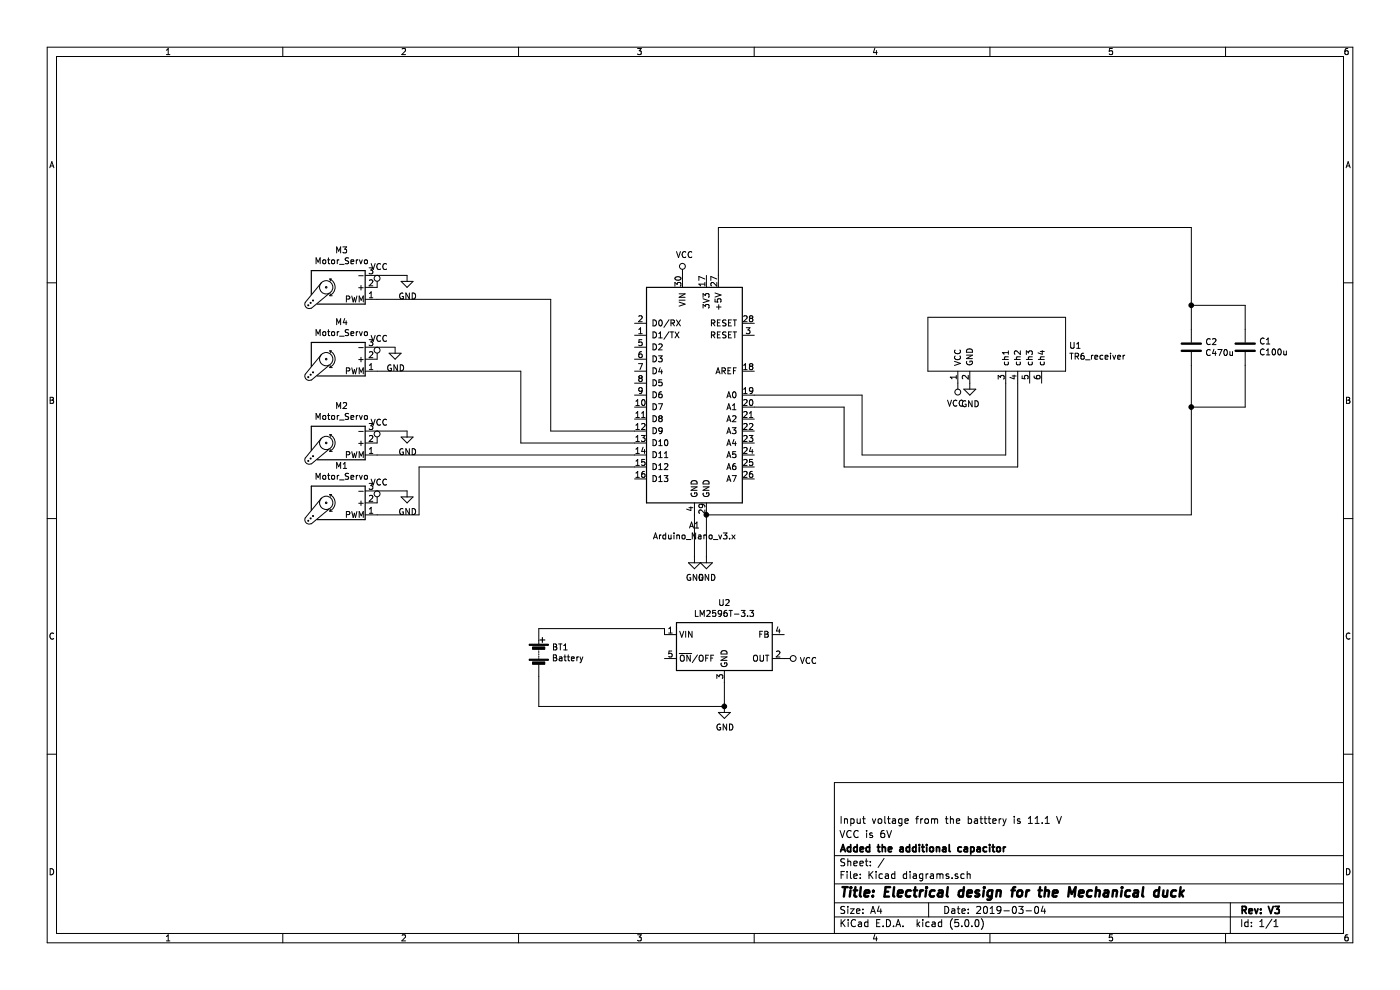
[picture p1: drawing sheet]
EESchema Schematic File Version 4
LIBS:Kicad diagrams-cache
EELAYER 26 0
EELAYER END
$Descr A4 11693 8268
encoding utf-8
Sheet 1 1
Title "Electrical design for the Mechanical duck"
Date "2019-03-04"
Rev "V3"
Comp "Added the additional capacitor"
Comment1 "VCC is 6V"
Comment2 "Input voltage from the batttery is 11.1 V"
Comment3 ""
Comment4 ""
$EndDescr
$Comp
L MCU_Module:Arduino_Nano_v3.x A1
U 1 1
P 5800 3300
F 0 "A1" H 5800 2214 50  0000 C CNN
F 1 "Arduino_Nano_v3.x" H 5800 2123 50  0000 C CNN
F 2 "Module:Arduino_Nano" H 5950 2350 50  0001 L CNN
F 3 "http://www.mouser.com/pdfdocs/Gravitech_Arduino_Nano3_0.pdf" H 5800 2300 50  0001 C CNN
	1    5800 3300
	1    0    0    -1  
$EndComp
$Comp
L RF_Module:TR6_receiver U1
U 1 1
P 8250 2900
F 0 "U1" H 8928 2915 50  0000 L CNN
F 1 "TR6_receiver" H 8928 2824 50  0000 L CNN
F 2 "" H 8250 3050 50  0001 C CNN
F 3 "" H 8250 3050 50  0001 C CNN
	1    8250 2900
	1    0    0    -1  
$EndComp
$Comp
L Device:Battery BT1
U 1 1
P 4500 5450
F 0 "BT1" H 4608 5496 50  0000 L CNN
F 1 "Battery" H 4608 5405 50  0000 L CNN
F 2 "" V 4500 5510 50  0001 C CNN
F 3 "~" V 4500 5510 50  0001 C CNN
	1    4500 5450
	1    0    0    -1  
$EndComp
$Comp
L Motor:Motor_Servo M3
U 1 1
P 2850 2400
F 0 "M3" H 2846 2093 50  0000 C CNN
F 1 "Motor_Servo" H 2846 2184 50  0000 C CNN
F 2 "" H 2850 2210 50  0001 C CNN
F 3 "http://forums.parallax.com/uploads/attachments/46831/74481.png" H 2850 2210 50  0001 C CNN
	1    2850 2400
	-1   0    0    1   
$EndComp
$Comp
L Motor:Motor_Servo M1
U 1 1
P 2850 4200
F 0 "M1" H 2846 3893 50  0000 C CNN
F 1 "Motor_Servo" H 2846 3984 50  0000 C CNN
F 2 "" H 2850 4010 50  0001 C CNN
F 3 "http://forums.parallax.com/uploads/attachments/46831/74481.png" H 2850 4010 50  0001 C CNN
	1    2850 4200
	-1   0    0    1   
$EndComp
$Comp
L Motor:Motor_Servo M2
U 1 1
P 2850 3700
F 0 "M2" H 2846 3393 50  0000 C CNN
F 1 "Motor_Servo" H 2846 3484 50  0000 C CNN
F 2 "" H 2850 3510 50  0001 C CNN
F 3 "http://forums.parallax.com/uploads/attachments/46831/74481.png" H 2850 3510 50  0001 C CNN
	1    2850 3700
	-1   0    0    1   
$EndComp
$Comp
L Motor:Motor_Servo M4
U 1 1
P 2850 3000
F 0 "M4" H 2846 2693 50  0000 C CNN
F 1 "Motor_Servo" H 2846 2784 50  0000 C CNN
F 2 "" H 2850 2810 50  0001 C CNN
F 3 "http://forums.parallax.com/uploads/attachments/46831/74481.png" H 2850 2810 50  0001 C CNN
	1    2850 3000
	-1   0    0    1   
$EndComp
Wire Wire Line
	3150 2500 4600 2500
Wire Wire Line
	4600 2500 4600 3600
Wire Wire Line
	4600 3600 5300 3600
Wire Wire Line
	3150 3100 4350 3100
Wire Wire Line
	4350 3100 4350 3700
Wire Wire Line
	4350 3700 5300 3700
Wire Wire Line
	5300 3800 3150 3800
Wire Wire Line
	5300 3900 3500 3900
Wire Wire Line
	3500 3900 3500 4300
Wire Wire Line
	3500 4300 3150 4300
$Comp
L power:GND #PWR05
U 1 1
P 3300 2900
F 0 "#PWR05" H 3300 2650 50  0001 C CNN
F 1 "GND" H 3305 2727 50  0000 C CNN
F 2 "" H 3300 2900 50  0001 C CNN
F 3 "" H 3300 2900 50  0001 C CNN
	1    3300 2900
	1    0    0    -1  
$EndComp
$Comp
L power:GND #PWR08
U 1 1
P 3400 4100
F 0 "#PWR08" H 3400 3850 50  0001 C CNN
F 1 "GND" H 3405 3927 50  0000 C CNN
F 2 "" H 3400 4100 50  0001 C CNN
F 3 "" H 3400 4100 50  0001 C CNN
	1    3400 4100
	1    0    0    -1  
$EndComp
$Comp
L power:GND #PWR07
U 1 1
P 3400 3600
F 0 "#PWR07" H 3400 3350 50  0001 C CNN
F 1 "GND" H 3405 3427 50  0000 C CNN
F 2 "" H 3400 3600 50  0001 C CNN
F 3 "" H 3400 3600 50  0001 C CNN
	1    3400 3600
	1    0    0    -1  
$EndComp
Wire Wire Line
	3150 3600 3400 3600
$Comp
L power:GND #PWR06
U 1 1
P 3400 2300
F 0 "#PWR06" H 3400 2050 50  0001 C CNN
F 1 "GND" H 3405 2127 50  0000 C CNN
F 2 "" H 3400 2300 50  0001 C CNN
F 3 "" H 3400 2300 50  0001 C CNN
	1    3400 2300
	1    0    0    -1  
$EndComp
Wire Wire Line
	3150 2300 3400 2300
Wire Wire Line
	3150 2900 3300 2900
Wire Wire Line
	3150 4100 3400 4100
$Comp
L power:VCC #PWR04
U 1 1
P 3150 4200
F 0 "#PWR04" H 3150 4050 50  0001 C CNN
F 1 "VCC" H 3167 4373 50  0000 C CNN
F 2 "" H 3150 4200 50  0001 C CNN
F 3 "" H 3150 4200 50  0001 C CNN
	1    3150 4200
	1    0    0    -1  
$EndComp
$Comp
L power:VCC #PWR03
U 1 1
P 3150 3700
F 0 "#PWR03" H 3150 3550 50  0001 C CNN
F 1 "VCC" H 3167 3873 50  0000 C CNN
F 2 "" H 3150 3700 50  0001 C CNN
F 3 "" H 3150 3700 50  0001 C CNN
	1    3150 3700
	1    0    0    -1  
$EndComp
$Comp
L power:VCC #PWR02
U 1 1
P 3150 3000
F 0 "#PWR02" H 3150 2850 50  0001 C CNN
F 1 "VCC" H 3167 3173 50  0000 C CNN
F 2 "" H 3150 3000 50  0001 C CNN
F 3 "" H 3150 3000 50  0001 C CNN
	1    3150 3000
	1    0    0    -1  
$EndComp
$Comp
L power:VCC #PWR01
U 1 1
P 3150 2400
F 0 "#PWR01" H 3150 2250 50  0001 C CNN
F 1 "VCC" H 3167 2573 50  0000 C CNN
F 2 "" H 3150 2400 50  0001 C CNN
F 3 "" H 3150 2400 50  0001 C CNN
	1    3150 2400
	1    0    0    -1  
$EndComp
$Comp
L power:VCC #PWR012
U 1 1
P 8000 3200
F 0 "#PWR012" H 8000 3050 50  0001 C CNN
F 1 "VCC" H 8018 3373 50  0000 C CNN
F 2 "" H 8000 3200 50  0001 C CNN
F 3 "" H 8000 3200 50  0001 C CNN
	1    8000 3200
	-1   0    0    1   
$EndComp
$Comp
L power:GND #PWR013
U 1 1
P 8100 3200
F 0 "#PWR013" H 8100 2950 50  0001 C CNN
F 1 "GND" H 8105 3027 50  0000 C CNN
F 2 "" H 8100 3200 50  0001 C CNN
F 3 "" H 8100 3200 50  0001 C CNN
	1    8100 3200
	1    0    0    -1  
$EndComp
Wire Wire Line
	6300 3300 7200 3300
Wire Wire Line
	7200 3300 7200 3800
Wire Wire Line
	7200 3800 8400 3800
Wire Wire Line
	8400 3800 8400 3200
Wire Wire Line
	6300 3400 7050 3400
Wire Wire Line
	7050 3400 7050 3900
Wire Wire Line
	7050 3900 8500 3900
Wire Wire Line
	8500 3900 8500 3200
$Comp
L power:GND #PWR011
U 1 1
P 5900 4650
F 0 "#PWR011" H 5900 4400 50  0001 C CNN
F 1 "GND" H 5905 4477 50  0000 C CNN
F 2 "" H 5900 4650 50  0001 C CNN
F 3 "" H 5900 4650 50  0001 C CNN
	1    5900 4650
	1    0    0    -1  
$EndComp
$Comp
L power:GND #PWR010
U 1 1
P 5800 4650
F 0 "#PWR010" H 5800 4400 50  0001 C CNN
F 1 "GND" H 5805 4477 50  0000 C CNN
F 2 "" H 5800 4650 50  0001 C CNN
F 3 "" H 5800 4650 50  0001 C CNN
	1    5800 4650
	1    0    0    -1  
$EndComp
$Comp
L Regulator_Switching:LM2596T-3.3 U2
U 1 1
P 6050 5400
F 0 "U2" H 6050 5767 50  0000 C CNN
F 1 "LM2596T-3.3" H 6050 5676 50  0000 C CNN
F 2 "Package_TO_SOT_THT:TO-220-5_P3.4x3.7mm_StaggerOdd_Lead3.8mm_Vertical" H 6100 5150 50  0001 L CIN
F 3 "http://www.ti.com/lit/ds/symlink/lm2596.pdf" H 6050 5400 50  0001 C CNN
	1    6050 5400
	1    0    0    -1  
$EndComp
Wire Wire Line
	4500 5250 5550 5250
Wire Wire Line
	5550 5250 5550 5300
Wire Wire Line
	4500 5650 4500 5900
Wire Wire Line
	4500 5900 6050 5900
Wire Wire Line
	6050 5900 6050 5700
$Comp
L power:VCC #PWR014
U 1 1
P 6550 5500
F 0 "#PWR014" H 6550 5350 50  0001 C CNN
F 1 "VCC" V 6567 5628 50  0000 L CNN
F 2 "" H 6550 5500 50  0001 C CNN
F 3 "" H 6550 5500 50  0001 C CNN
	1    6550 5500
	0    1    1    0   
$EndComp
$Comp
L power:VCC #PWR09
U 1 1
P 5700 2300
F 0 "#PWR09" H 5700 2150 50  0001 C CNN
F 1 "VCC" H 5717 2473 50  0000 C CNN
F 2 "" H 5700 2300 50  0001 C CNN
F 3 "" H 5700 2300 50  0001 C CNN
	1    5700 2300
	1    0    0    -1  
$EndComp
Wire Wire Line
	5800 4300 5800 4650
Wire Wire Line
	5900 4300 5900 4650
$Comp
L power:GND #PWR015
U 1 1
P 6050 5900
F 0 "#PWR015" H 6050 5650 50  0001 C CNN
F 1 "GND" H 6055 5727 50  0000 C CNN
F 2 "" H 6050 5900 50  0001 C CNN
F 3 "" H 6050 5900 50  0001 C CNN
	1    6050 5900
	1    0    0    -1  
$EndComp
Connection ~ 6050 5900
$Comp
L Device:C C2
U 1 1
P 9950 2900
F 0 "C2" H 10065 2946 50  0000 L CNN
F 1 "C470u" H 10065 2855 50  0000 L CNN
F 2 "" H 9988 2750 50  0001 C CNN
F 3 "~" H 9950 2900 50  0001 C CNN
	1    9950 2900
	1    0    0    -1  
$EndComp
$Comp
L Device:C C1
U 1 1
P 10400 2900
F 0 "C1" H 10285 2854 50  0000 R CNN
F 1 "C100u" H 10285 2945 50  0000 R CNN
F 2 "" H 10438 2750 50  0001 C CNN
F 3 "~" H 10400 2900 50  0001 C CNN
	1    10400 2900
	-1   0    0    1   
$EndComp
Wire Wire Line
	6000 2300 6000 1900
Wire Wire Line
	6000 1900 9950 1900
Wire Wire Line
	9950 1900 9950 2550
Wire Wire Line
	9950 3050 9950 3400
Wire Wire Line
	9950 4300 5900 4300
Connection ~ 5900 4300
Wire Wire Line
	9950 2550 10400 2550
Wire Wire Line
	10400 2550 10400 2750
Connection ~ 9950 2550
Wire Wire Line
	9950 2550 9950 2750
Wire Wire Line
	9950 3400 10400 3400
Wire Wire Line
	10400 3400 10400 3050
Connection ~ 9950 3400
Wire Wire Line
	9950 3400 9950 4300
$EndSCHEMATC
